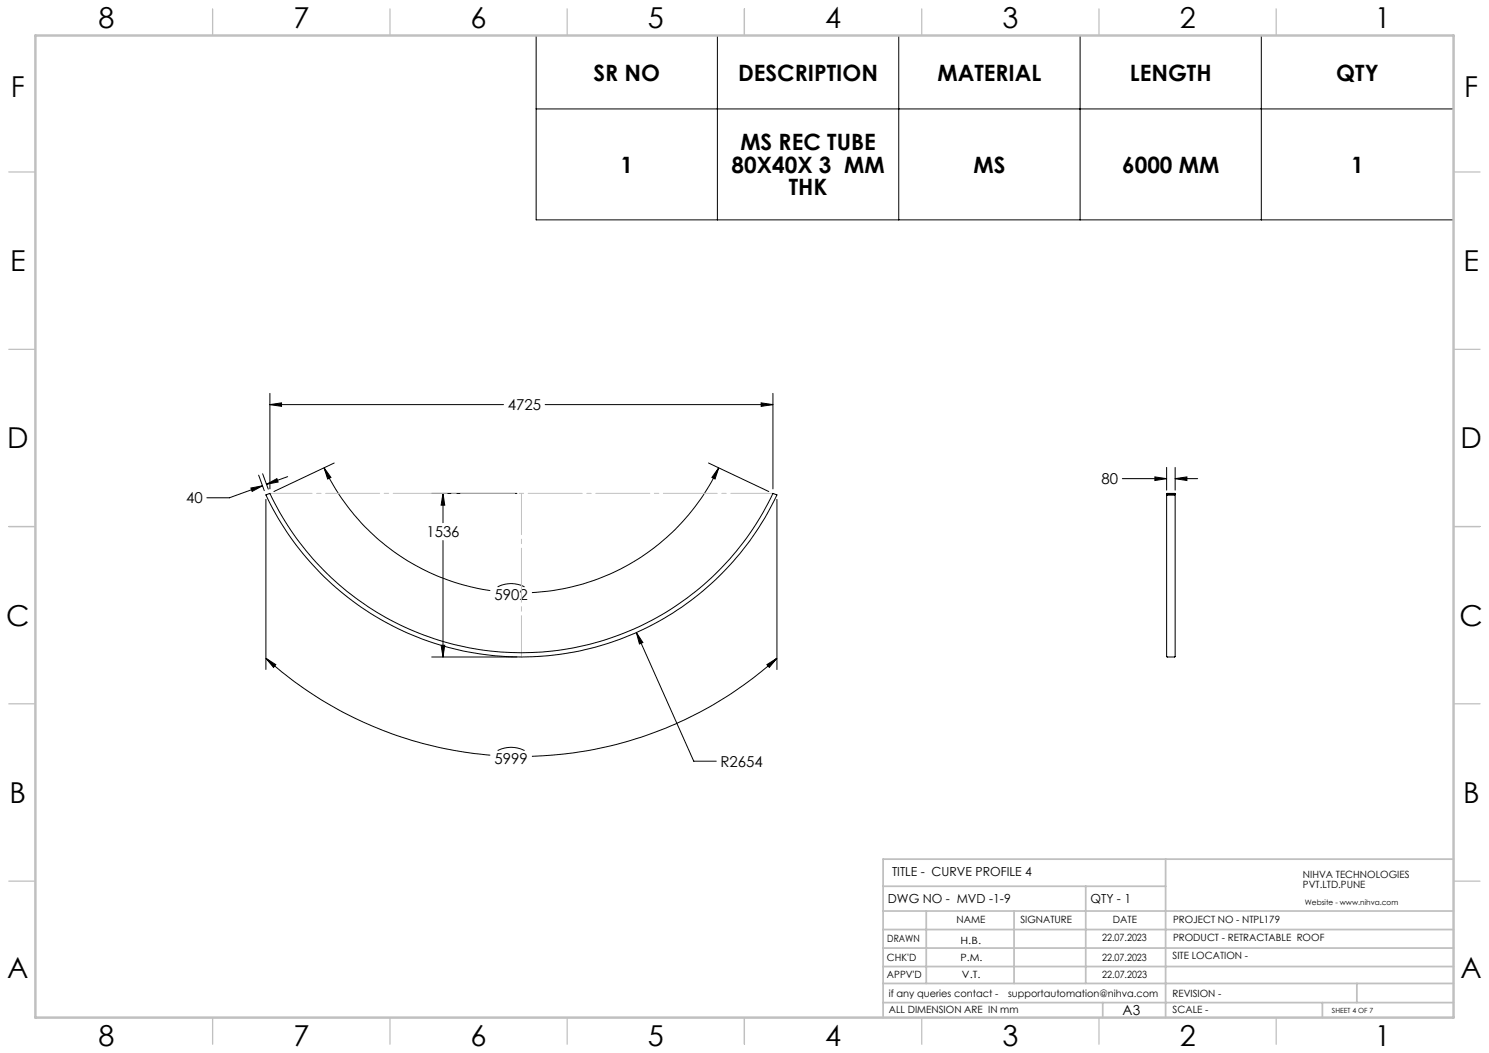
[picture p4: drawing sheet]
<svg xmlns="http://www.w3.org/2000/svg" width="420mm" height="297mm" viewBox="0 0 420 297" stroke-linecap="round" stroke-linejoin="round" font-family="sans-serif">
<g fill="none" stroke="#000" stroke-width=".28">
<path d="M151.2 10h258.8v52h-258.8zM202.4 10v52M253.5 10v52M304.7 10v52M355.8 10v52M151.2 30.7h258.8M76.1 114.1l3.3-.5v1zM76.1 110.9v27M76.1 114.1h65.9M153.8 114.1h64.2M214.7 113.6l3.3 .5-3.3 .5zM218 110.9v27"/>
<path d="M70.8 137.7l3.2-.7-2.9 1.6zM73 134l1.5 4.4M74 137l-9.3 3.4h-6.4M74.1 133.6l1.6 4.4M75 139.6l1.1-.4a78.5 78.5 0 0 0 71 44.9 78.5 78.5 0 0 0 70.9-44.9l1.1 .4a79.6 79.6 0 0 1-72 45.7 79.6 79.6 0 0 1-72.1-45.7zM75.2 136.6l2.9-1.6 .4 1zM81.1 134.4l-5.9 2.2M91.4 131.9l1.9 2.8-.9 .4zM91.4 131.9a61.6 61.6 0 0 0 46.9 34.7M94.3 130.6l-17 8M121.8 139.2h24M125 139.2v8.2"/>
<path d="M125 139.2l.4 3.3h-1zM199.8 130.6l17.1 8M202.7 131.9l-1 3.2-.9-.4zM202.7 131.9a61.6 61.6 0 0 1-52.7 35.2M316.6 135h12.5M325.8 134.5l3.3 .5-3.3 .5zM329.1 139.5l.1 45.8 2.3-.1v-45.7M329.1 139.5h2.4M329.1 131.8v6.5M329.2 139.2l-.1 .3M329.2 139.2v.4h2.2l-.1-.4M329.2 139.2h2.1"/>
<path d="M331.3 139.2h.2v.3M331.5 135l3.3-.5v1zM331.5 131.8v6.5M331.5 135h6.3M75 140.9v47.9M125 152.5v32.8M219.1 140.9v47.9M140.4 165.5a8.3 8.3 0 0 1 7.6 0M179.5 178.4l1.8 2.8-.9 .4zM179.5 178.4l16.2 36.3h6.3M75 185.7l2.8 1.8-.6 .7zM75 185.7a108 108 0 0 0 63.3 27.3"/>
<path d="M121.8 185.3h24M124.4 182h1l-.4 3.3zM216.3 187.5l2.8-1.8-2.1 2.5zM219.1 185.7a107.6 107.6 0 0 1-69.1 27.6M140.4 211.7a8.3 8.3 0 0 1 7.6 0"/>
</g>
<path d="M76.1 139.2h141.9" fill="none" stroke="#c0c0c0" stroke-width=".28" stroke-dasharray="15.2 1.3 1.3 1.3" stroke-dashoffset="3.3"/>
<path d="M147.1 139.2v46.1" fill="none" stroke="#c0c0c0" stroke-width=".28" stroke-dasharray="15.2 1.3 1.3 1.3" stroke-dashoffset="3.6"/>
<g fill="none" stroke="#c0c0c0" stroke-width=".35">
<path d="M60 2.5v7.5M110 2.5v7.5M160 2.5v7.5M210 2.5v7.5M260 2.5v7.5M310 2.5v7.5M360 2.5v7.5M2.5 48.5h7.5M410 48.5h7.5M2.5 98.5h7.5M410 98.5h7.5M2.5 148.5h7.5"/>
<path d="M410 148.5h7.5M2.5 198.5h7.5M410 198.5h7.5M2.5 248.5h7.5M410 248.5h7.5M60 287v7.5M110 287v7.5M160 287v7.5M210 287v7.5M260 287v7.5M310 287v7.5M360 287v7.5"/>
</g>
<g fill="none" stroke="#c0c0c0" stroke-width=".5">
<path d="M249.1 257h160.9M249.1 250h79.7M261.3 257v20.4M286 257v20.4M306.2 250v27.4M328.8 242.3v44.7M410 242.3h-160.9v44.7M249.1 272.6h160.9M249.1 267.4h160.9M249.1 262.2h160.9M249.1 277.4h160.9M382.7 277.4v5.4"/>
<path d="M249.1 282.8h160.9M311 282.8v4.2M373 282.8v4.2"/>
</g>
<path d="M10 10h400v277h-400z" fill="none" stroke="#c0c0c0" stroke-width=".7"/>
<g fill="#000">
<path d="M125 139.2l.4 3.3h-1zM124.4 182h1l-.4 3.3z"/>
<path d="M75 185.7l2.8 1.8-.6 .7zM216.3 187.5l2.8-1.8-2.1 2.5zM75.2 136.6l2.9-1.6 .4 1zM70.8 137.7l3.2-.7-2.9 1.6zM91.4 131.9l1.9 2.8-.9 .4zM202.7 131.9l-1 3.2-.9-.4zM76.1 114.1l3.3-.5v1zM214.7 113.6l3.3 .5-3.3 .5zM179.5 178.4l.9 3.2 .9-.4zM331.5 135l3.3-.5v1zM325.8 134.5l3.3 .5-3.3 .5z"/>
</g>
<g font-size="8.1">
<text x="27.8" y="8">8</text>
<text x="82.8" y="8">7</text>
<text x="132.8" y="8">6</text>
<text x="182.8" y="8">5</text>
<text x="232.8" y="8">4</text>
<text x="282.8" y="8">3</text>
<text x="332.8" y="8">2</text>
<text x="387.8" y="8">1</text>
<text x="3" y="27.2">F</text>
<text x="413" y="27.2">F</text>
<text x="2.8" y="76.5">E</text>
<text x="412.8" y="76.5">E</text>
<text x="2" y="126.5">D</text>
<text x="412" y="126.5">D</text>
<text x="1.7" y="176.5">C</text>
<text x="411.7" y="176.5">C</text>
<text x="2.7" y="226.5">B</text>
<text x="412.7" y="226.5">B</text>
<text x="2" y="275.7">A</text>
<text x="412" y="275.7">A</text>
<text x="27.8" y="295">8</text>
<text x="82.8" y="295">7</text>
<text x="132.8" y="295">6</text>
<text x="182.8" y="295">5</text>
<text x="232.8" y="295">4</text>
<text x="282.8" y="295">3</text>
<text x="332.8" y="295">2</text>
<text x="387.8" y="295">1</text>
</g>
<g font-size="6.3">
<text x="167.4" y="22.7">SR NO</text>
<text x="208.2" y="22.7">DESCRIPTION</text>
<text x="264.4" y="22.7">MATERIAL</text>
<text x="318.7" y="22.7">LENGTH</text>
<text x="376.9" y="22.7">QTY</text>
<text x="208.8" y="42.4">MS REC TUBE</text>
<text x="175" y="48.7">1</text>
<text x="206.4" y="48.7">80X40X 3 MM</text>
<text x="274.6" y="48.7">MS</text>
<text x="316.5" y="48.7">6000 MM</text>
<text x="381.1" y="48.7">1</text>
<text x="222.5" y="55.1">THK</text>
</g>
<g font-size="4.2">
<text x="143.2" y="115.7">4725</text>
<text x="310.7" y="136.6">80</text>
<text x="52.5" y="142">40</text>
<text x="120.3" y="151.5">1536</text>
<text x="139.5" y="169.4">5902</text>
<text x="139.5" y="215.5">5999</text>
<text x="203.2" y="216.3">R2654</text>
</g>
<text font-size="3.9" x="316.7" y="286.4">A3</text>
<g font-size="3.5">
<text x="251.6" y="247.2">TITLE - CURVE PROFILE 4</text>
<text x="250.4" y="254.8">DWG NO - MVD -1-9</text>
<text x="307.6" y="254.8">QTY - 1</text>
</g>
<g font-size="2.8">
<text x="367.5" y="247.7">NIHVA TECHNOLOGIES</text>
<text x="367.5" y="250.5">PVT.LTD.PUNE</text>
<text x="269.8" y="260.4">NAME</text>
<text x="287.8" y="260.4">SIGNATURE</text>
<text x="313.9" y="260.5">DATE</text>
<text x="330.9" y="260.5">PROJECT NO - NTPL179</text>
<text x="250.3" y="265.7">DRAWN</text>
<text x="270.9" y="266.1">H.B.</text>
<text x="310.9" y="265.5">22.07.2023</text>
<text x="330.9" y="265.5">PRODUCT - RETRACTABLE ROOF</text>
<text x="250.2" y="271.1">CHK'D</text>
<text x="250.2" y="275.8">APPV'D</text>
<text x="270.9" y="271.1">P.M.</text>
<text x="271.3" y="275.8">V.T.</text>
<text x="310.9" y="271.1">22.07.2023</text>
<text x="310.9" y="275.8">22.07.2023</text>
<text x="330.7" y="270.6">SITE LOCATION -</text>
<text x="250.7" y="281.1">if any queries contact -</text>
<text x="284.3" y="281.1">supportautomation@nihva.com</text>
<text x="330.7" y="281.1">REVISION -</text>
<text x="250.7" y="285.6">ALL DIMENSION ARE IN mm</text>
<text x="330.7" y="285.6">SCALE -</text>
</g>
<text font-size="2.1" x="368.1" y="255.1">Website - www.nihva.com</text>
<text font-size="2" x="375.7" y="285.6">SHEET 4 OF 7</text>
</svg>
